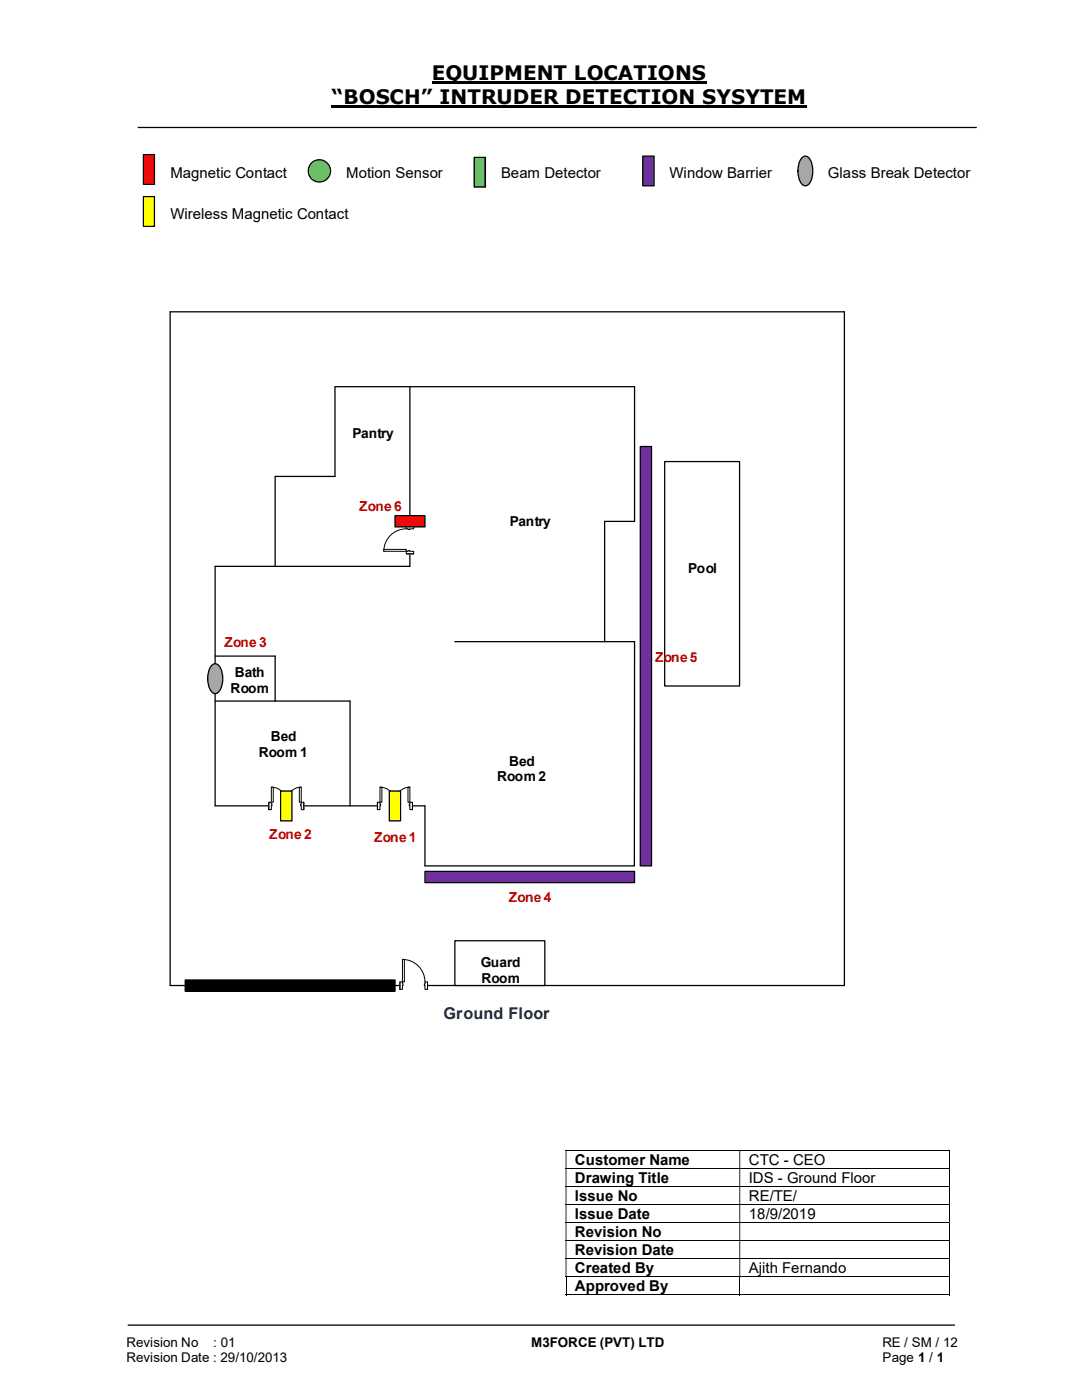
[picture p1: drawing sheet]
<svg xmlns="http://www.w3.org/2000/svg" width="216mm" height="279mm" viewBox="0 0 216 279" stroke-linecap="round" stroke-linejoin="round" font-family="sans-serif">
<path d="M86.1 16.5h54.9M66.2 21.3h94.8" fill="none" stroke="#000" stroke-width=".42"/>
<path d="M27.5 25.4h167.4M34 62.2h134.5v134.5h-134.5zM66.8 77.3v17.8h-11.9v17.9M66.8 77.2h59.8v26.9h-6v24M81.8 77.2v35.8h-38.9M42.9 130.9h12v9M42.9 139.9h26.9v20.9M90.8 128.1h35.8v44.7M42.9 160.8h41.9v12M25.5 264.5h165" fill="none" stroke="#000" stroke-width=".25"/>
<g fill="none" stroke="#000" stroke-width=".2">
<path d="M112.9 229.6h76.5M112.9 233.2h76.5M112.9 236.8h76.5M189.5 229.7v3.4M189.5 233.3v3.4M189.5 236.9v3.4M112.9 240.4h76.5M112.9 244h76.5M112.9 247.6h76.5M112.9 251.2h76.5M112.9 254.8h76.5M112.9 258.4h34.6"/>
<path d="M112.9 254.9v3.6M147.6 254.9v3.6M147.7 258.4h41.7M189.5 240.5v3.4M189.5 244.1v3.4M189.5 247.7v3.4M189.5 251.2v3.5M189.5 254.9v3.6"/>
</g>
<g fill="#000">
<path d="M189.4 229.5h.2v.2h-.2zM112.9 229.7h.1v3.4h-.1zM147.5 229.7h.2v3.4h-.2z" fill-rule="evenodd"/>
<path d="M189.4 233.1h.2v.2h-.2zM112.9 233.3h.1v3.4h-.1zM147.5 233.3h.2v3.4h-.2z" fill-rule="evenodd"/>
<path d="M189.4 236.7h.2v.2h-.2zM112.9 236.9h.1v3.4h-.1zM147.5 236.9h.2v3.4h-.2z" fill-rule="evenodd"/>
<path d="M189.4 240.3h.2v.2h-.2zM112.9 240.5h.1v3.4h-.1zM147.5 240.5h.2v3.4h-.2z" fill-rule="evenodd"/>
<path d="M189.4 243.9h.2v.2h-.2zM112.9 244.1h.1v3.4h-.1zM147.5 244.1h.2v3.4h-.2z" fill-rule="evenodd"/>
<path d="M189.4 247.5h.2v.2h-.2zM112.9 247.7h.1v3.4h-.1zM147.5 247.7h.2v3.4h-.2z" fill-rule="evenodd"/>
<path d="M189.4 251.1h.2v.1h-.2zM112.9 251.2h.1v3.5h-.1zM147.5 251.2h.2v3.5h-.2z" fill-rule="evenodd"/>
</g>
<path d="M189.4 254.7h.2v.2h-.2zM189.4 258.3h.2v.2h-.2z" fill="#000"/>
<path d="M132.6 92.1h15v44.8h-15z" fill-rule="evenodd" fill="#fff"/>
<path d="M132.6 92.1h15v44.8h-15z" fill="none" stroke="#000" stroke-width=".25"/>
<path d="M81 105.1h1.6v5.4h-1.6z" fill-rule="evenodd" fill="#fff"/>
<path d="M81 105.1h1.6v5.4h-1.6z" fill="none" stroke="#fff" stroke-width=".2"/>
<path d="M81.1 110h1.4v.5h-1.4zM81.1 105.1v.4h1.4v-.4z" fill-rule="evenodd" fill="#fff"/>
<path d="M81.4 110h-.3v.5h1.4v-.5h-.7M81.4 105.5h-.3v-.4h1.4v.4h-.7" fill="none" stroke="#000" stroke-width=".2"/>
<path d="M81.4 109.9h.4v.1h-.4zM81.4 105.5v.2h.4v-.2z" fill-rule="evenodd" fill="#fff"/>
<path d="M81.1 105.5a4.5 4.5 0 0 0-4.5 4.5M81.1 110.5h1.4M81.1 105.1h1.4M81.4 110v-.1h.4v.1M81.4 105.5v.2h.4v-.2" fill="none" stroke="#000" stroke-width=".2"/>
<path d="M76.6 109.6h4.5v.4h-4.5z" fill="#fff"/>
<path d="M76.6 109.6h4.5v.4h-4.5z" fill="none" stroke="#000" stroke-width=".2"/>
<path d="M42.9 113v47.8" fill="none" stroke="#000" stroke-width=".25"/>
<path d="M75.3 160h7v1.6h-7z" fill="#fff"/>
<path d="M75.3 160h7v1.6h-7z" fill="none" stroke="#fff" stroke-width=".2"/>
<path d="M81.8 160.1v1.5h.5v-1.5zM75.3 160.1h.5v1.5h-.5z" fill-rule="evenodd" fill="#fff"/>
<path d="M75.8 160.4v-.3h-.5v1.5h.5v-.8M81.8 160.4v-.3h.5v1.5h-.5v-.8" fill="none" stroke="#000" stroke-width=".2"/>
<path d="M81.7 160.4v.4h.1v-.4zM75.8 160.4h.1v.4h-.1z" fill-rule="evenodd" fill="#fff"/>
<path d="M75.8 157.1a3 3 0 0 1 3 3 2.98 2.98 0 0 1 3-3M75.3 160.1v1.5M75.8 160.4h.1v.4h-.1M81.8 160.4h-.1v.4h.1M82.3 160.1v1.5" fill="none" stroke="#000" stroke-width=".2"/>
<path d="M75.8 157.1h.4v3h-.4z" fill-rule="evenodd" fill="#fff"/>
<path d="M75.8 157.1h.4v3h-.4z" fill="none" stroke="#000" stroke-width=".2"/>
<path d="M81.4 157.1h.4v3h-.4z" fill-rule="evenodd" fill="#fff"/>
<path d="M81.4 157.1h.4v3h-.4z" fill="none" stroke="#000" stroke-width=".2"/>
<path d="M53.6 160h7v1.6h-7z" fill="#fff"/>
<path d="M53.6 160h7v1.6h-7z" fill="none" stroke="#fff" stroke-width=".2"/>
<path d="M60.1 160.1v1.5h.5v-1.5zM53.6 160.1h.5v1.5h-.5z" fill-rule="evenodd" fill="#fff"/>
<path d="M54.1 160.4v-.3h-.5v1.5h.5v-.8M60.1 160.4v-.3h.5v1.5h-.5v-.8" fill="none" stroke="#000" stroke-width=".2"/>
<path d="M60 160.4v.4h.1v-.4zM54.1 160.4h.2v.4h-.2z" fill-rule="evenodd" fill="#fff"/>
<path d="M54.1 157.1a3 3 0 0 1 3 3 2.98 2.98 0 0 1 3-3M53.6 160.1v1.5M54.1 160.4h.2v.4h-.2M60.1 160.4h-.1v.4h.1M60.6 160.1v1.5" fill="none" stroke="#000" stroke-width=".2"/>
<path d="M54.1 157.1h.4v3h-.4z" fill-rule="evenodd" fill="#fff"/>
<path d="M54.1 157.1h.4v3h-.4z" fill="none" stroke="#000" stroke-width=".2"/>
<path d="M59.7 157.1h.4v3h-.4z" fill-rule="evenodd" fill="#fff"/>
<path d="M59.7 157.1h.4v3h-.4z" fill="none" stroke="#000" stroke-width=".2"/>
<path d="M84.8 172.8h41.8M37 195.6h41.8v2.2h-41.8z" fill="none" stroke="#000" stroke-width=".25"/>
<path d="M37 195.6h41.8v2.2h-41.8z" fill-rule="evenodd" fill="#000"/>
<path d="M79.8 195.9h5.5v1.6h-5.5z" fill="#fff"/>
<path d="M79.8 195.9h5.5v1.6h-5.5z" fill="none" stroke="#fff" stroke-width=".2"/>
<path d="M79.8 196h.5v1.4h-.5zM84.8 196v1.4h.5v-1.4z" fill-rule="evenodd" fill="#fff"/>
<path d="M80.3 196.3v-.3h-.5v1.4h.5v-.7M84.8 196.3v-.3h.5v1.4h-.5v-.7" fill="none" stroke="#000" stroke-width=".2"/>
<path d="M80.3 196.3h.1v.4h-.1zM84.7 196.3v.4h.1v-.4z" fill-rule="evenodd" fill="#fff"/>
<path d="M79.8 196v1.4M80.3 196.3h.1v.4h-.1M80.3 191.5a4.5 4.5 0 0 1 4.5 4.5M84.8 196.3h-.1v.4h.1M85.3 196v1.4" fill="none" stroke="#000" stroke-width=".2"/>
<path d="M80.3 191.5h.4v4.5h-.4z" fill-rule="evenodd" fill="#fff"/>
<path d="M80.3 191.5h.4v4.5h-.4z" fill="none" stroke="#000" stroke-width=".2"/>
<path d="M90.8 187.7h17.9v9h-17.9z" fill="#fff"/>
<path d="M90.8 187.7h17.9v9h-17.9z" fill="none" stroke="#000" stroke-width=".25"/>
<path d="M78.8 102.9h6v2.3h-6z" fill-rule="evenodd" fill="#f00"/>
<path d="M78.8 102.9h6v2.3h-6z" fill="none" stroke="#000" stroke-width=".25"/>
<path d="M42.2 132.9a1.02 1.02 0 0 1 1-.4 1.02 1.02 0 0 1 .8 .8 4.8 4.8 0 0 1-.4 4.8 1 1 0 0 1-1 .3 1 1 0 0 1-.7-.9 5 5 0 0 1 .3-4.6z" fill-rule="evenodd" fill="#a5a5a5"/>
<path d="M42.2 132.9a1.02 1.02 0 0 1 1-.4 1.02 1.02 0 0 1 .8 .8 4.8 4.8 0 0 1-.4 4.8 1 1 0 0 1-1 .3 1 1 0 0 1-.7-.9 5 5 0 0 1 .3-4.6z" fill="none" stroke="#000" stroke-width=".25"/>
<path d="M84.8 173.9h41.8v2.2h-41.8z" fill-rule="evenodd" fill="#7030a0"/>
<path d="M84.8 173.9h41.8v2.2h-41.8z" fill="none" stroke="#000" stroke-width=".25"/>
<path d="M56 157.9h2.3v5.9h-2.3z" fill="#ff0"/>
<path d="M56 157.9h2.3v5.9h-2.3z" fill="none" stroke="#000" stroke-width=".25"/>
<path d="M77.7 157.9h2.2v5.9h-2.2z" fill="#ff0"/>
<path d="M77.7 157.9h2.2v5.9h-2.2z" fill="none" stroke="#000" stroke-width=".25"/>
<path d="M127.8 89.1h2.2v83.7h-2.2z" fill="#7030a0"/>
<path d="M127.8 89.1h2.2v83.7h-2.2z" fill="none" stroke="#000" stroke-width=".25"/>
<path d="M28.6 30.9h2.2v5.9h-2.2z" fill="#f00"/>
<path d="M28.6 30.9h2.2v5.9h-2.2z" fill="none" stroke="#000" stroke-width=".25"/>
<circle cx="63.7" cy="34.1" r="2.23" fill="#92d050"/>
<circle cx="63.7" cy="34.1" r="2.23" fill="none" stroke="#000" stroke-width=".25"/>
<path d="M94.6 31.4h2.3v5.9h-2.3z" fill="#00b050"/>
<path d="M94.6 31.4h2.3v5.9h-2.3z" fill="none" stroke="#000" stroke-width=".25"/>
<path d="M128.3 31.2h2.2v5.9h-2.2z" fill="#7030a0"/>
<path d="M128.3 31.2h2.2v5.9h-2.2z" fill="none" stroke="#000" stroke-width=".25"/>
<path d="M160 31.6a1 1 0 0 1 1-.4 1 1 0 0 1 .8 .8 5.1 5.1 0 0 1-.3 4.7 1.01 1.01 0 0 1-1.1 .4 1.01 1.01 0 0 1-.7-.9 5 5 0 0 1 .3-4.6z" fill-rule="evenodd" fill="#a5a5a5"/>
<path d="M160 31.6a1 1 0 0 1 1-.4 1 1 0 0 1 .8 .8 5.1 5.1 0 0 1-.3 4.7 1.01 1.01 0 0 1-1.1 .4 1.01 1.01 0 0 1-.7-.9 5 5 0 0 1 .3-4.6z" fill="none" stroke="#000" stroke-width=".25"/>
<path d="M28.6 39.2h2.2v6h-2.2z" fill="#ff0"/>
<path d="M28.6 39.2h2.2v6h-2.2z" fill="none" stroke="#000" stroke-width=".25"/>
<g font-size="4">
<text x="86.1" y="16">EQUIPMENT LOCATIONS</text>
<text x="66.2" y="20.8">“BOSCH” INTRUDER DETECTION SYSYTEM</text>
</g>
<text font-size="3.2" fill="#002060" x="88.5" y="203.5">Ground Floor</text>
<g font-size="3">
<text x="34" y="35.5">Magnetic Contact</text>
<text x="69.1" y="35.5">Motion Sensor</text>
<text x="100" y="35.5">Beam Detector</text>
<text x="133.6" y="35.5">Window Barrier</text>
<text x="165.2" y="35.5">Glass Break Detector</text>
<text x="34" y="43.7">Wireless Magnetic Contact</text>
<text x="114.7" y="232.5">Customer Name</text>
<text x="149.4" y="232.5">CTC - CEO</text>
<text x="114.7" y="236.1">Drawing Title</text>
<text x="114.7" y="239.6">Issue No</text>
<text x="149.4" y="236.1">IDS - Ground Floor</text>
<text x="149.4" y="239.6">RE/TE/</text>
<text x="114.7" y="243.2">Issue Date</text>
<text x="149.4" y="243.2">18/9/2019</text>
<text x="114.7" y="246.9">Revision No</text>
<text x="114.7" y="250.5">Revision Date</text>
<text x="114.7" y="254">Created By</text>
<text x="114.7" y="257.7">Approved By</text>
<text x="149.4" y="254">Ajith Fernando</text>
</g>
<g font-size="2.7">
<text x="70.3" y="87.4">Pantry</text>
<text x="101.7" y="105">Pantry</text>
<text x="137.3" y="114.3">Pool</text>
<text x="46.9" y="135.1">Bath</text>
<text x="46" y="138.3">Room</text>
<text x="54" y="147.9">Bed</text>
<text x="51.6" y="151">Room 1</text>
<text x="99.2" y="156">Room 2</text>
<text x="101.6" y="152.8">Bed</text>
<text x="96" y="193">Guard</text>
<text x="96.1" y="196.2">Room</text>
<text x="25.2" y="268.8">Revision No</text>
<text x="42.6" y="268.8">: 01</text>
<text x="106" y="268.8">M3FORCE (PVT) LTD</text>
<text x="176.1" y="268.8">RE / SM / 12</text>
<text x="25.2" y="271.8">Revision Date : 29/10/2013</text>
<text x="176.1" y="271.8">Page 1 / 1</text>
</g>
<g font-size="2.7" fill="#c00000">
<text x="71.7" y="102">Zone 6</text>
<text x="44.8" y="129.2">Zone 3</text>
<text x="130.7" y="132.2">Zone 5</text>
<text x="53.7" y="167.4">Zone 2</text>
<text x="74.7" y="168.1">Zone 1</text>
<text x="101.6" y="180">Zone 4</text>
</g>
</svg>
